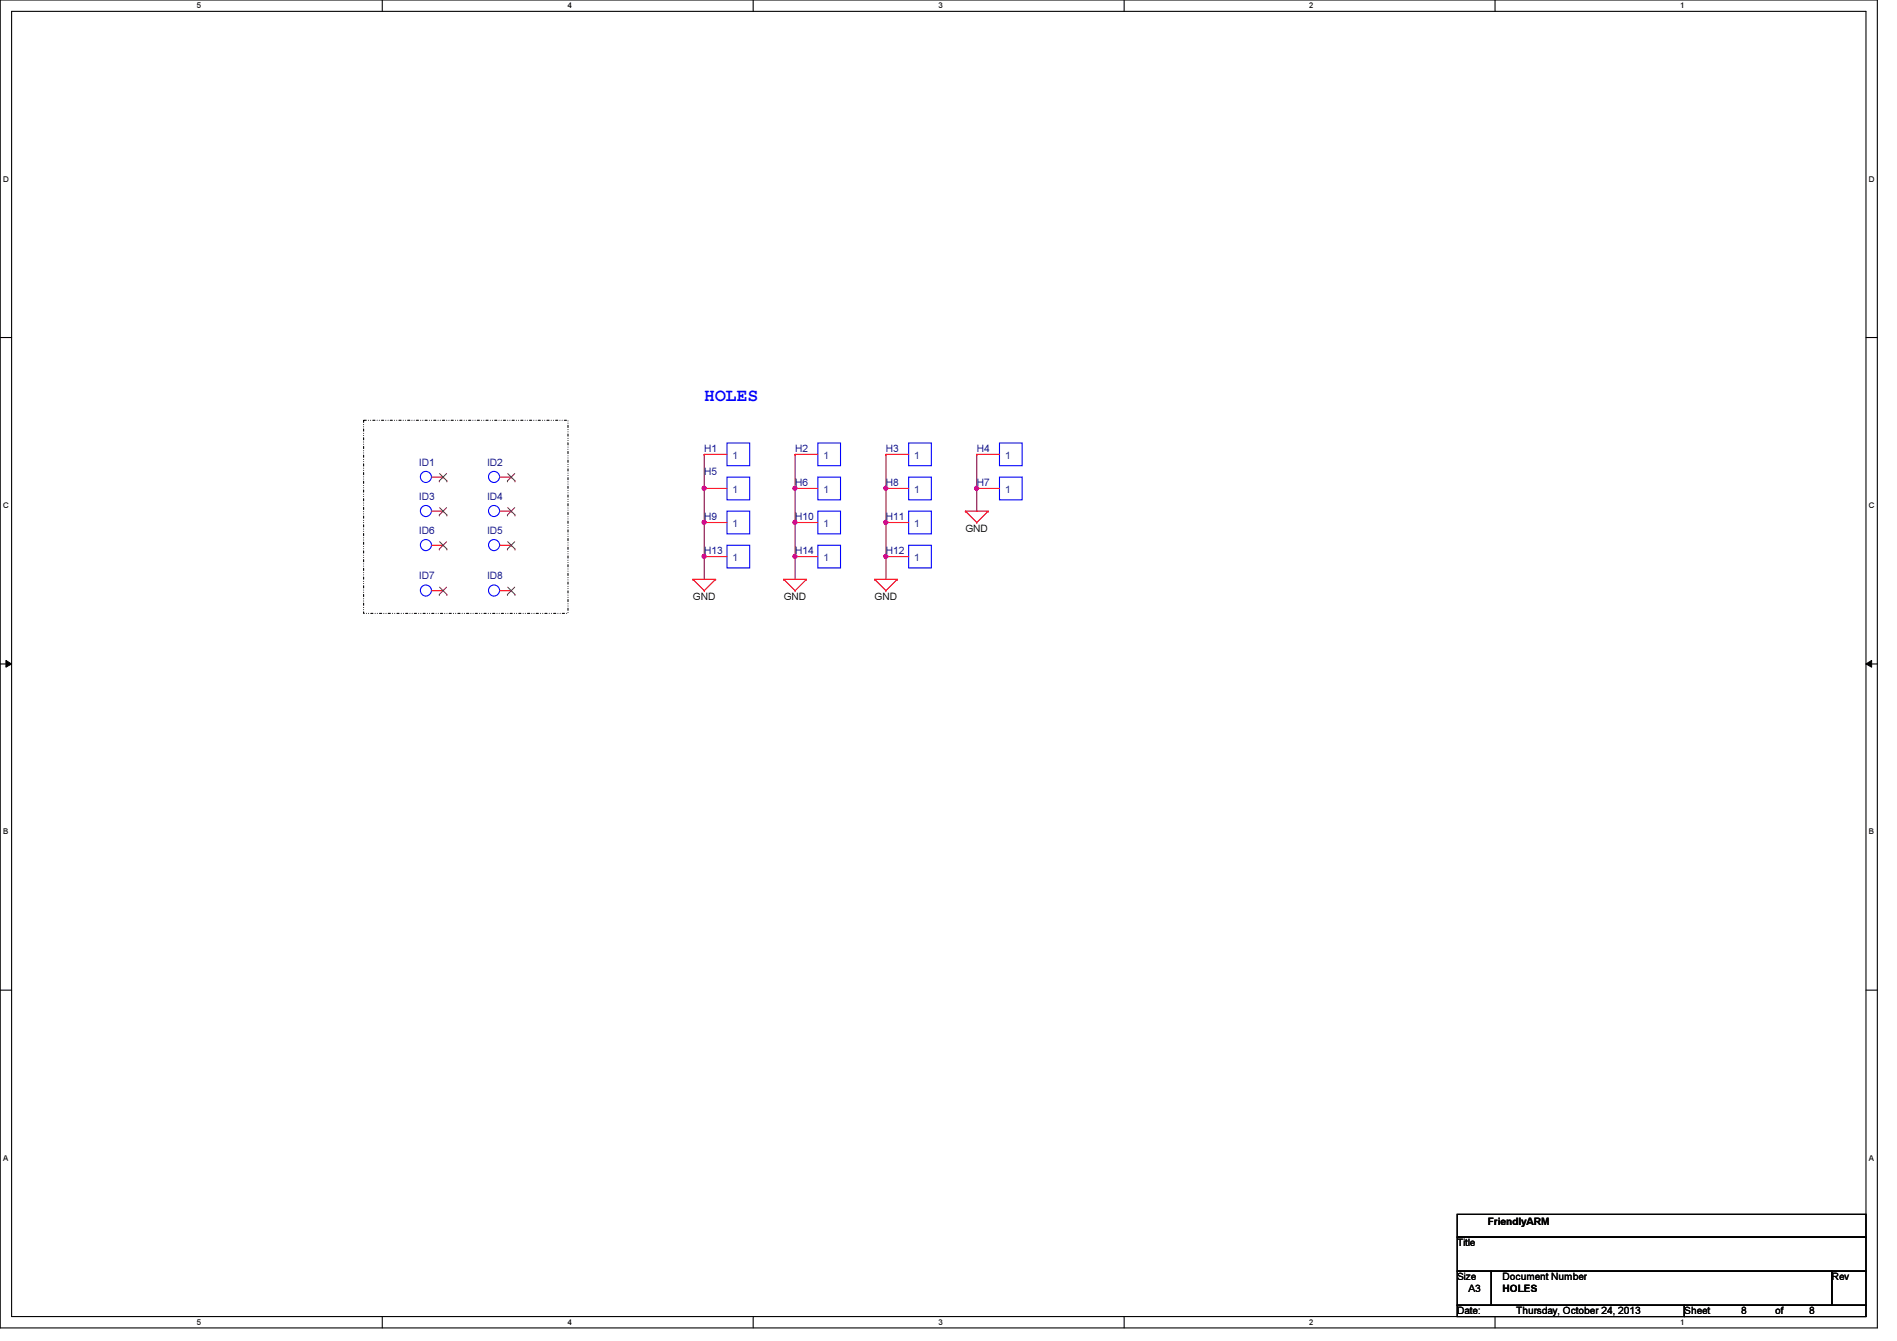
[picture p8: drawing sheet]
<svg xmlns="http://www.w3.org/2000/svg" width="297mm" height="210mm" viewBox="0 0 297 210" stroke-linecap="round" stroke-linejoin="round" font-family="sans-serif">
<path d="M0 0h294v207.9h-294zM1.8 1.8h290.4v204.3h-290.4z" fill="none" stroke="#000" stroke-width=".17"/>
<g fill="#fff">
<path d="M30.8 .2h.7v1.4h-.7z"/>
<path d="M30.8 206.2h.7v1.4h-.7z"/>
</g>
<path d="M59.9 0v1.8M59.9 206.1v1.8" fill="none" stroke="#000" stroke-width=".17"/>
<g fill="#fff">
<path d="M88.9 .2h.6v1.4h-.6z"/>
<path d="M88.9 206.2h.6v1.4h-.6z"/>
</g>
<path d="M117.9 0v1.8M117.9 206.1v1.8" fill="none" stroke="#000" stroke-width=".17"/>
<g fill="#fff">
<path d="M146.9 .2h.7v1.4h-.7z"/>
<path d="M146.9 206.2h.7v1.4h-.7z"/>
</g>
<path d="M176 0v1.8M176 206.1v1.8" fill="none" stroke="#000" stroke-width=".17"/>
<g fill="#fff">
<path d="M205 .2h.7v1.4h-.7z"/>
<path d="M205 206.2h.7v1.4h-.7z"/>
</g>
<path d="M234.1 0v1.8M234.1 206.1v1.8" fill="none" stroke="#000" stroke-width=".17"/>
<g fill="#fff">
<path d="M263.1 .2h.7v1.4h-.7z"/>
<path d="M263.1 206.2h.7v1.4h-.7z"/>
<path d="M.5 27.3h.9v1.4h-.9z"/>
<path d="M292.6 27.3h.9v1.4h-.9z"/>
<path d="M.5 78.4h.9v1.4h-.9z"/>
<path d="M292.6 78.4h.9v1.4h-.9z"/>
</g>
<path d="M0 52.8h1.8M292.2 52.8h1.8" fill="none" stroke="#000" stroke-width=".17"/>
<g fill="#fff">
<path d="M.5 129.5h.8v1.4h-.8z"/>
<path d="M292.6 129.5h.9v1.4h-.9z"/>
</g>
<path d="M0 103.9h1.8M292.2 103.9h1.8" fill="none" stroke="#000" stroke-width=".17"/>
<path d="M.9 103.4l.9 .5-.9 .5zM292.2 103.9l.9-.5v1z" fill="#000"/>
<path d="M.9 103.4l.9 .5-.9 .5zM292.2 103.9l.9-.5v1z" fill="none" stroke="#000" stroke-width=".16"/>
<g fill="#fff">
<path d="M.5 180.5h.8v1.4h-.8z"/>
<path d="M292.6 180.5h.9v1.4h-.9z"/>
</g>
<path d="M0 155h1.8M292.2 155h1.8" fill="none" stroke="#000" stroke-width=".17"/>
<path d="M56.9 65.8h32v30.2h-32z" fill="none" stroke="#000" stroke-width=".17" stroke-dasharray=".3 .3 0 .3 0 .3"/>
<path d="M138.7 81.8h.1M138.7 81.8v5.3" fill="none" stroke="#800040" stroke-width=".17"/>
<circle cx="138.7" cy="81.8" r=".32" fill="#f0f"/>
<circle cx="138.7" cy="81.8" r=".32" fill="none" stroke="#f0f" stroke-width=".17"/>
<path d="M124.5 81.8h.1M124.5 81.8v5.3" fill="none" stroke="#800040" stroke-width=".17"/>
<circle cx="124.5" cy="81.8" r=".32" fill="#f0f"/>
<circle cx="124.5" cy="81.8" r=".32" fill="none" stroke="#f0f" stroke-width=".17"/>
<path d="M152.9 71.1h.1M152.9 71.1v5.4M110.3 81.8h.1M110.3 81.8v5.3" fill="none" stroke="#800040" stroke-width=".17"/>
<circle cx="110.3" cy="81.8" r=".32" fill="#f0f"/>
<circle cx="110.3" cy="81.8" r=".32" fill="none" stroke="#f0f" stroke-width=".17"/>
<path d="M110.3 87.1h.1M110.3 87.1v3.6" fill="none" stroke="#800040" stroke-width=".17"/>
<circle cx="110.3" cy="87.1" r=".32" fill="#f0f"/>
<circle cx="110.3" cy="87.1" r=".32" fill="none" stroke="#f0f" stroke-width=".17"/>
<path d="M152.9 76.5h.1M152.9 76.5v3.5" fill="none" stroke="#800040" stroke-width=".17"/>
<circle cx="152.9" cy="76.4" r=".32" fill="#f0f"/>
<circle cx="152.9" cy="76.4" r=".32" fill="none" stroke="#f0f" stroke-width=".17"/>
<path d="M110.3 71.1h.1M110.3 76.5h.1M110.3 71.1v10.7" fill="none" stroke="#800040" stroke-width=".17"/>
<circle cx="110.3" cy="76.4" r=".32" fill="#f0f"/>
<circle cx="110.3" cy="76.4" r=".32" fill="none" stroke="#f0f" stroke-width=".17"/>
<path d="M124.5 71.1h.1M124.5 71.1v5.4M124.5 87.1h.1M124.5 87.1v3.6" fill="none" stroke="#800040" stroke-width=".17"/>
<circle cx="124.5" cy="87.1" r=".32" fill="#f0f"/>
<circle cx="124.5" cy="87.1" r=".32" fill="none" stroke="#f0f" stroke-width=".17"/>
<path d="M124.5 76.5h.1M124.5 76.5v5.3" fill="none" stroke="#800040" stroke-width=".17"/>
<circle cx="124.5" cy="76.4" r=".32" fill="#f0f"/>
<circle cx="124.5" cy="76.4" r=".32" fill="none" stroke="#f0f" stroke-width=".17"/>
<path d="M138.7 71.1h.1M138.7 76.5h.1M138.7 71.1v10.7" fill="none" stroke="#800040" stroke-width=".17"/>
<circle cx="138.7" cy="76.4" r=".32" fill="#f0f"/>
<circle cx="138.7" cy="76.4" r=".32" fill="none" stroke="#f0f" stroke-width=".17"/>
<path d="M138.7 87.1h.1M138.7 87.1v3.6" fill="none" stroke="#800040" stroke-width=".17"/>
<circle cx="138.7" cy="87.1" r=".32" fill="#f0f"/>
<circle cx="138.7" cy="87.1" r=".32" fill="none" stroke="#f0f" stroke-width=".17"/>
<g fill="none" stroke="#f00" stroke-width=".17">
<path d="M67.6 74.7h1.8M69.4 74.7h.1M78.3 74.7h1.7M80 74.7h.1M110.3 71.1h.1M110.3 76.5h.1M110.3 71.1h3.5M110.3 76.5h3.5M124.5 76.5h.1M124.5 71.1h.1M124.5 71.1h3.6M124.5 76.5h3.6"/>
<path d="M138.7 71.1h.1M138.7 76.5h.1M138.7 71.1h3.6M138.7 76.5h3.6M152.9 71.1h.1M152.9 76.5h.1M152.9 71.1h3.6M152.9 76.5h3.6M67.6 80h1.8M67.6 92.5h1.8M67.6 85.3h1.8M69.4 80h.1"/>
<path d="M69.4 92.5h.1M69.4 85.3h.1M78.3 80h1.7M78.3 92.5h1.7M78.3 85.3h1.7M80 80h.1M80 92.5h.1M80 85.3h.1M108.5 90.7h.1M108.5 90.7h3.6M108.5 90.7l1.8 1.8M110.3 92.5h.1"/>
<path d="M110.3 81.8h.1M110.3 87.1h.1M110.3 87.1h3.5M110.3 81.8h3.5M112.1 90.7h.1M112.1 90.7l-1.8 1.8M122.7 90.7h.1M122.7 90.7h3.6M122.7 90.7l1.8 1.8M124.5 92.5h.1M124.5 87.1h.1M124.5 81.8h.1"/>
<path d="M124.5 87.1h3.6M124.5 81.8h3.6M126.3 90.7h.1M126.3 90.7l-1.8 1.8M136.9 90.7h.1M136.9 90.7h3.6M136.9 90.7l1.8 1.8M138.7 92.5h.1M138.7 87.1h.1M138.7 81.8h.1M138.7 87.1h3.6M138.7 81.8h3.6"/>
<path d="M140.5 90.7h.1M140.5 90.7l-1.8 1.8M151.2 80h.1M151.2 80h3.5M151.2 80l1.7 1.8M152.9 81.8h.1M154.7 80h.1M154.7 80l-1.8 1.8"/>
</g>
<path d="M228.2 190.1h64v3.5h-64zM228.2 193.6h64v5.4h-64zM228.2 199h5.3v5.3h-5.3zM233.5 199h53.3v5.3h-53.3zM286.8 199h5.4v5.3h-5.4zM228.2 204.3h35.5v1.8h-35.5zM263.7 204.3h28.5v1.8h-28.5z" fill="none" stroke="#000" stroke-width=".17"/>
<g fill="none" stroke="#00f" stroke-width=".17">
<path d="M113.8 69.3h3.6v3.6h-3.6zM113.8 74.7h3.6v3.5h-3.6zM128.1 74.7h3.5v3.5h-3.5zM128.1 69.3h3.5v3.6h-3.5zM142.3 69.3h3.5v3.6h-3.5zM142.3 74.7h3.5v3.5h-3.5zM156.5 69.3h3.6v3.6h-3.6zM156.5 74.7h3.6v3.5h-3.6zM113.8 80h3.6v3.6h-3.6zM113.8 85.3h3.6v3.6h-3.6zM128.1 85.3h3.5v3.6h-3.5zM128.1 80h3.5v3.6h-3.5z"/>
<path d="M142.3 85.3h3.5v3.6h-3.5zM142.3 80h3.5v3.6h-3.5z"/>
<circle cx="66.7" cy="74.6" r=".87"/>
<circle cx="66.7" cy="80" r=".87"/>
<circle cx="77.4" cy="80" r=".87"/>
<circle cx="77.4" cy="74.6" r=".87"/>
<circle cx="66.7" cy="85.3" r=".87"/>
<circle cx="66.7" cy="92.4" r=".87"/>
<circle cx="77.4" cy="85.3" r=".87"/>
<circle cx="77.4" cy="92.4" r=".87"/>
</g>
<g fill="none" stroke="#804000" stroke-width=".16">
<path d="M68.8 75.3h.1M68.8 79.5l1.2 1.1M68.8 74.1l1.2 1.2M69.9 79.5l-1.1 1.1M69.9 74.1l-1.1 1.2M70 75.3h.1M79.5 75.3h.1M79.5 79.5l1.1 1.1M79.5 74.1l1.1 1.2M80.6 79.5l-1.1 1.1M80.6 74.1l-1.1 1.2M80.6 75.3h.1"/>
<path d="M68.8 80.6h.1M68.8 93h.1M68.8 85.9h.1M68.8 91.9l1.2 1.1M68.8 84.8l1.2 1.1M69.9 91.9l-1.1 1.1M69.9 84.8l-1.1 1.1M70 80.6h.1M70 93h.1M70 85.9h.1M79.5 80.6h.1M79.5 93h.1"/>
<path d="M79.5 85.9h.1M79.5 91.9l1.1 1.1M79.5 84.8l1.1 1.1M80.6 91.9l-1.1 1.1M80.6 84.8l-1.1 1.1M80.6 80.6h.1M80.6 93h.1M80.6 85.9h.1"/>
</g>
<circle cx="138.7" cy="81.8" r=".32" fill="#f0f"/>
<circle cx="138.7" cy="81.8" r=".32" fill="none" stroke="#f0f" stroke-width=".17"/>
<circle cx="124.5" cy="81.8" r=".32" fill="#f0f"/>
<circle cx="124.5" cy="81.8" r=".32" fill="none" stroke="#f0f" stroke-width=".17"/>
<circle cx="110.3" cy="81.8" r=".32" fill="#f0f"/>
<circle cx="110.3" cy="81.8" r=".32" fill="none" stroke="#f0f" stroke-width=".17"/>
<circle cx="110.3" cy="87.1" r=".32" fill="#f0f"/>
<circle cx="110.3" cy="87.1" r=".32" fill="none" stroke="#f0f" stroke-width=".17"/>
<circle cx="152.9" cy="76.4" r=".32" fill="#f0f"/>
<circle cx="152.9" cy="76.4" r=".32" fill="none" stroke="#f0f" stroke-width=".17"/>
<circle cx="110.3" cy="76.4" r=".32" fill="#f0f"/>
<circle cx="110.3" cy="76.4" r=".32" fill="none" stroke="#f0f" stroke-width=".17"/>
<circle cx="124.5" cy="87.1" r=".32" fill="#f0f"/>
<circle cx="124.5" cy="87.1" r=".32" fill="none" stroke="#f0f" stroke-width=".17"/>
<circle cx="124.5" cy="76.4" r=".32" fill="#f0f"/>
<circle cx="124.5" cy="76.4" r=".32" fill="none" stroke="#f0f" stroke-width=".17"/>
<circle cx="138.7" cy="76.4" r=".32" fill="#f0f"/>
<circle cx="138.7" cy="76.4" r=".32" fill="none" stroke="#f0f" stroke-width=".17"/>
<circle cx="138.7" cy="87.1" r=".32" fill="#f0f"/>
<circle cx="138.7" cy="87.1" r=".32" fill="none" stroke="#f0f" stroke-width=".17"/>
<text font-size="2.8" fill="#00f" x="110.3" y="62.8">HOLES</text>
<g font-size="1.6" fill="#000080">
<text x="110.3" y="70.8">H1</text>
<text x="124.5" y="70.8">H2</text>
<text x="138.7" y="70.8">H3</text>
<text x="152.9" y="70.8">H4</text>
<text x="65.7" y="72.9">ID1</text>
<text x="76.3" y="72.9">ID2</text>
<text x="110.3" y="74.3">H5</text>
<text x="124.5" y="76.1">H6</text>
<text x="138.7" y="76.1">H8</text>
<text x="152.9" y="76.1">H7</text>
<text x="65.7" y="78.2">ID3</text>
<text x="65.7" y="83.6">ID6</text>
<text x="76.3" y="78.2">ID4</text>
<text x="76.3" y="83.6">ID5</text>
<text x="110.3" y="81.4">H9</text>
<text x="124.5" y="81.4">H10</text>
<text x="138.7" y="81.4">H11</text>
<text x="110.3" y="86.8">H13</text>
<text x="124.5" y="86.8">H14</text>
<text x="138.7" y="86.8">H12</text>
<text x="65.7" y="90.7">ID7</text>
<text x="76.3" y="90.7">ID8</text>
</g>
<g font-size="1.6" fill="#004080">
<text x="114.7" y="71.8">1</text>
<text x="128.9" y="71.8">1</text>
<text x="143.2" y="71.8">1</text>
<text x="157.4" y="71.8">1</text>
<text x="114.7" y="77.2">1</text>
<text x="128.9" y="77.2">1</text>
<text x="143.2" y="77.2">1</text>
<text x="157.4" y="77.2">1</text>
<text x="114.7" y="82.5">1</text>
<text x="128.9" y="82.5">1</text>
<text x="143.2" y="82.5">1</text>
<text x="114.7" y="87.8">1</text>
<text x="128.9" y="87.8">1</text>
<text x="143.2" y="87.8">1</text>
</g>
<g font-size="1.6">
<text x="151.2" y="83.2">GND</text>
<text x="108.5" y="93.9">GND</text>
<text x="122.7" y="93.9">GND</text>
<text x="136.9" y="93.9">GND</text>
<text x="233" y="191.7">FriendlyARM</text>
<text x="228.2" y="195.1">Title</text>
<text x="228.2" y="200.4">Size</text>
<text x="230" y="202.2">A3</text>
<text x="235.3" y="202.2">HOLES</text>
<text x="235.3" y="200.4">Document Number</text>
<text x="286.8" y="200.4">Rev</text>
<text x="228.2" y="205.7">Date:</text>
<text x="237.4" y="205.7">Thursday, October 24, 2013</text>
<text x="263.7" y="205.7">Sheet</text>
<text x="272.6" y="205.7">8</text>
<text x="278" y="205.7">of</text>
<text x="283.3" y="205.7">8</text>
</g>
<g font-size="1.3">
<text x="30.8" y="1.3">5</text>
<text x="88.9" y="1.3">4</text>
<text x="146.9" y="1.3">3</text>
<text x="205" y="1.3">2</text>
<text x="263.1" y="1.3">1</text>
<text x=".5" y="28.4">D</text>
<text x="292.6" y="28.4">D</text>
<text x=".5" y="79.5">C</text>
<text x="292.6" y="79.5">C</text>
<text x=".5" y="130.6">B</text>
<text x="292.6" y="130.6">B</text>
<text x=".5" y="181.7">A</text>
<text x="292.6" y="181.7">A</text>
<text x="30.8" y="207.4">5</text>
<text x="88.9" y="207.4">4</text>
<text x="146.9" y="207.4">3</text>
<text x="205" y="207.4">2</text>
<text x="263.1" y="207.4">1</text>
</g>
</svg>
